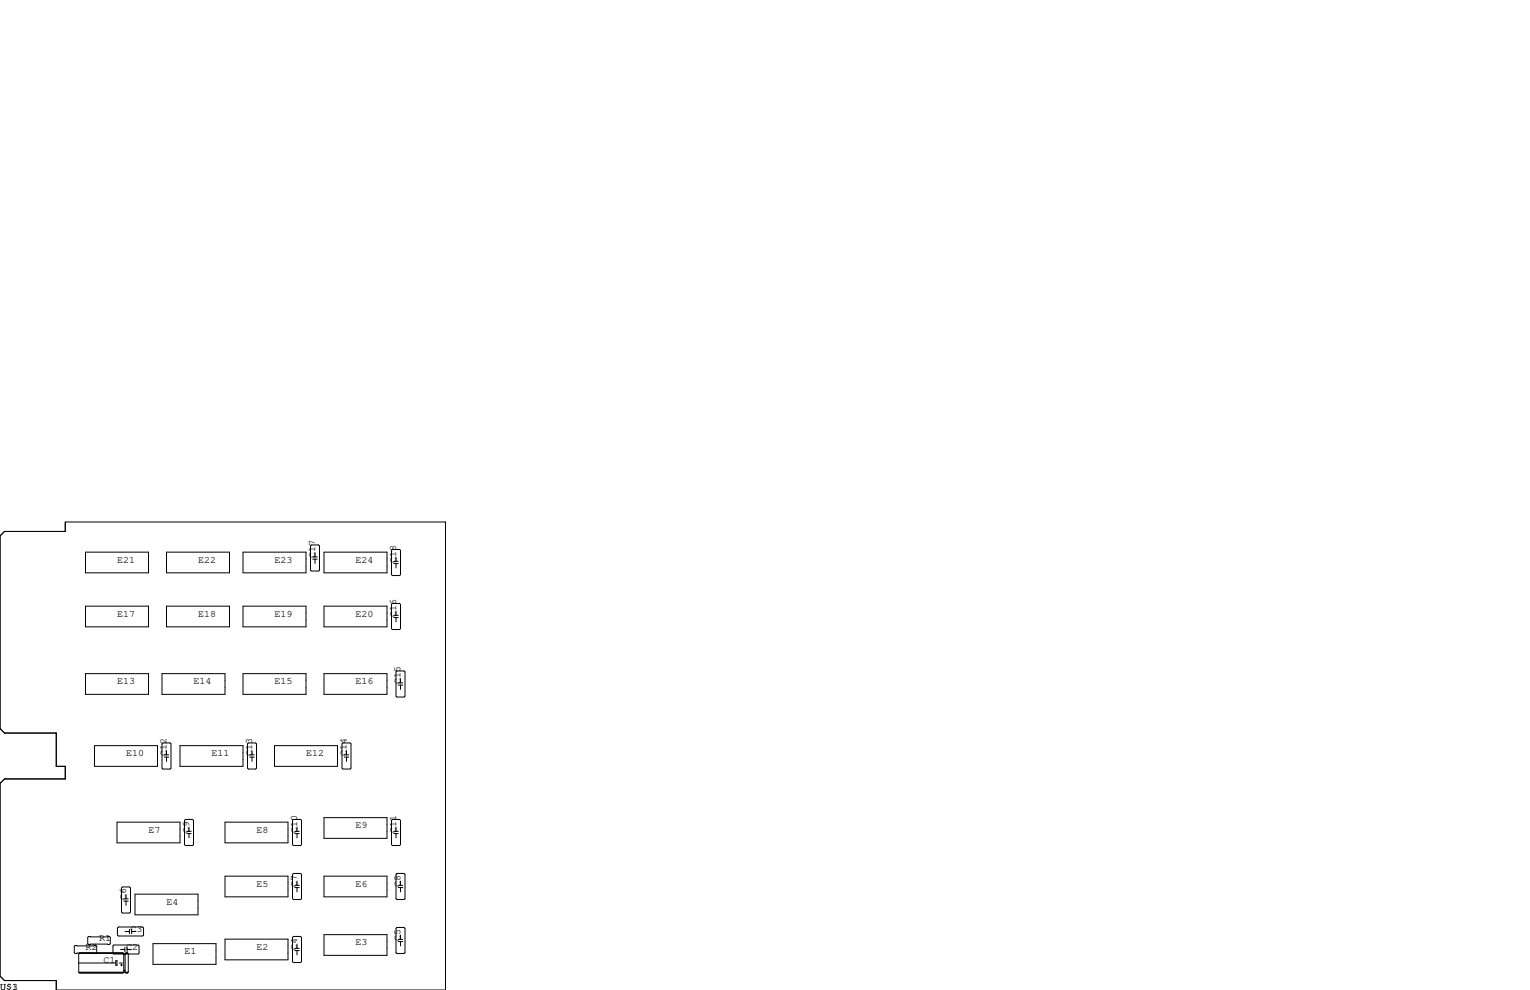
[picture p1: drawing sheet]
<svg xmlns="http://www.w3.org/2000/svg" width="432mm" height="279mm" viewBox="0 0 432 279" stroke-linecap="round" stroke-linejoin="round" font-family="sans-serif">
<g fill="none" stroke="#000" stroke-width=".28">
<path d="M0 151.3l1.3-1.3h17.1v-2.7h107.3v132.1h-109.8v-2.7h-14.6l-1.3-1.2v-54.4l1.3-1.3h17.1v-3.5h-2.5v-9.4h-14.6l-1.3-1.3zM24.1 155.8h17.8v5.9h-17.8zM47 155.8h17.8v5.9h-17.8zM68.6 155.8h17.8v5.9h-17.8zM87.9 153.8h2l.3 .3v6.8l-.3 .3h-2l-.3-.3v-6.8zM88.3 157.2h1.2M88.3 157.8h1.2M88.9 156v1.2M88.9 157.8v1.2M91.4 155.8h17.8v5.9h-17.8zM110.5 155.3l.2-.2h2.1l.2 .2v6.9l-.2 .2h-2.1l-.2-.2zM111.1 159.1h1.3"/>
<path d="M111.1 158.4h1.3M111.8 157.2v1.2M111.8 159.1v1.2M24.1 171.1h17.8v5.8h-17.8zM47 171.1h17.8v5.8h-17.8zM68.6 171.1h17.8v5.8h-17.8zM91.4 171.1h17.8v5.8h-17.8zM110.5 170.6l.2-.3h2.1l.2 .3v6.8l-.2 .3h-2.1l-.2-.3zM111.1 174.3h1.3M111.1 173.7h1.3M111.8 172.5v1.2M111.8 174.3v1.2"/>
<path d="M24.1 190.1h17.8v5.9h-17.8zM45.7 190.1h17.8v5.9h-17.8zM68.6 190.1h17.8v5.9h-17.8zM91.4 190.1h17.8v5.9h-17.8zM111.8 189.6l.2-.2h2l.3 .2v6.9l-.3 .2h-2l-.2-.2zM112.4 193.3h1.3M112.4 192.7h1.3M113 191.5v1.2M113 193.3v1.3M26.7 210.4h17.8v5.9h-17.8zM46 209.7h2l.3 .2v6.9l-.3 .2h-2l-.3-.2v-6.9zM46.4 213.7h1.2"/>
<path d="M46.4 213h1.2M47 211.8v1.2M47 213.7v1.2M50.8 210.4h17.8v5.9h-17.8zM70.1 209.7h2l.3 .2v6.9l-.3 .2h-2l-.2-.2v-6.9zM70.5 213.7h1.3M70.5 213h1.3M71.1 211.8v1.2M71.1 213.7v1.2M77.5 210.4h17.8v5.9h-17.8zM96.8 209.7h2l.3 .2v6.9l-.3 .2h-2l-.3-.2v-6.9zM97.2 213.7h1.2"/>
<path d="M97.2 213h1.2M97.8 211.8v1.2M97.8 213.7v1.2M33 232h17.8v5.9h-17.8zM52.3 231.3h2.1l.2 .2v6.9l-.2 .2h-2.1l-.2-.2v-6.9zM52.7 235.3h1.3M52.7 234.6h1.3M53.3 233.4v1.2M53.3 235.3v1.2M63.5 232h17.8v5.9h-17.8zM82.8 231.3h2l.3 .2v6.9l-.3 .2h-2l-.2-.2v-6.9zM83.2 235.3h1.3"/>
<path d="M83.2 234.6h1.3M83.8 233.4v1.2M83.8 235.3v1.2M91.4 230.8h17.8v5.8h-17.8zM110.7 231.3h2.1l.2 .2v6.9l-.2 .2h-2.1l-.2-.2v-6.9zM111.1 235.3h1.3M111.1 234.6h1.3M111.8 233.4v1.2M111.8 235.3v1.2M34.5 250.3h2.1l.2 .3v6.8l-.2 .3h-2.1l-.2-.3v-6.8zM34.9 254.3h1.3M34.9 253.7h1.3"/>
<path d="M35.6 252.5v1.2M35.6 254.3v1.2M38.1 252.3h17.8v5.9h-17.8zM63.5 247.3h17.8v5.8h-17.8zM82.6 246.8l.2-.3h2l.3 .3v6.8l-.3 .3h-2l-.2-.3zM83.2 250.5h1.3M83.2 249.9h1.3M83.8 248.7v1.2M83.8 250.5v1.2M91.4 247.3h17.8v5.8h-17.8zM111.8 246.8l.2-.3h2l.3 .3v6.8l-.3 .3h-2l-.2-.3zM112.4 250.5h1.3"/>
<path d="M112.4 249.9h1.3M113 248.7v1.2M113 250.5v1.2M22.2 274.4h14M22.2 271.8h10.3M22.4 269h12.4M22.5 274.5h12.2M25 264.3h5.9l.2 .2v1.8l-.2 .3h-5.9l-.2-.3v-1.8zM31.9 267l.2-.3h6.9l.2 .3v2l-.2 .2h-6.9l-.2-.2zM32.7 271.1h.3v1.3h-.3zM33.1 261.9l.3-.3h6.9l.2 .3v2l-.2 .3h-6.9l-.3-.3zM33.7 271.8h.8"/>
<path d="M34 268h1.2M34 272.4h.5M34.3 272.1v.5M34.7 268.9l-13.5 .2-.2-.2v-1.8l.2-.3h5.9l.2 .3v1.8l-.2 .2-.6-.1M34.7 268.9h-12.2l-.3 .3v5.2M34.7 268.9l.1 .1M34.8 269l.1 .2M34.9 269.2v5.2l-.2 .2h-12.2l-.3-.2M34.9 273.8h.4M34.9 269.2h.4M34.9 269.3h.4M35.1 274.3h.1"/>
<path d="M35.2 267.3v1.3M35.3 262.9h1.2M35.3 269.2v5.2l.3 .2h.3l.3-.2M35.4 269h.7M35.6 274.5h.3M35.9 267.3v1.3M35.9 268h1.2M35.9 268.9l-.3 .1M35.9 268.9l.3 .3v5.2M35.9 268.9h-.3l-.3 .3M36.5 262.3v1.2M37.2 262.9h1.2"/>
<path d="M37.2 262.3v1.2M43.2 266.3h17.8v5.9h-17.8zM63.5 265h17.8v5.9h-17.8zM82.6 264.5l.2-.2h2l.3 .2v6.9l-.3 .3h-2l-.2-.3zM83.2 268.3h1.3M83.2 267.6h1.3M83.8 266.4v1.2M83.8 268.3v1.2M91.4 263.8h17.8v5.8h-17.8zM111.8 262l.2-.3h2l.3 .3v6.9l-.3 .2h-2l-.2-.2zM112.4 265.7h1.3M112.4 265.1h1.3"/>
<path d="M113 263.9v1.2M113 265.7v1.3"/>
</g>
<g font-size="2.8">
<text x="33" y="158.8">E21</text>
<text x="55.9" y="158.8">E22</text>
<text x="77.5" y="158.8">E23</text>
<text x="88.9" y="157.5" transform="rotate(-90 88.9 157.5)">C17</text>
<text x="100.3" y="158.8">E24</text>
<text x="111.8" y="158.8" transform="rotate(-90 111.8 158.8)">C18</text>
<text x="33" y="174">E17</text>
<text x="55.9" y="174">E18</text>
<text x="77.5" y="174">E19</text>
<text x="100.3" y="174">E20</text>
<text x="111.8" y="174" transform="rotate(-90 111.8 174)">C16</text>
<text x="33" y="193">E13</text>
<text x="54.6" y="193">E14</text>
<text x="77.5" y="193">E15</text>
<text x="100.3" y="193">E16</text>
<text x="113" y="193" transform="rotate(-90 113 193)">C15</text>
<text x="35.6" y="213.4">E10</text>
<text x="47" y="213.4" transform="rotate(-90 47 213.4)">C12</text>
<text x="59.7" y="213.4">E11</text>
<text x="71.1" y="213.4" transform="rotate(-90 71.1 213.4)">C13</text>
<text x="86.4" y="213.4">E12</text>
<text x="97.8" y="213.4" transform="rotate(-90 97.8 213.4)">C14</text>
<text x="100.3" y="233.7">E9</text>
<text x="41.9" y="234.9">E7</text>
<text x="53.3" y="234.9" transform="rotate(-90 53.3 234.9)">C9</text>
<text x="72.4" y="234.9">E8</text>
<text x="83.8" y="234.9" transform="rotate(-90 83.8 234.9)">C10</text>
<text x="111.8" y="234.9" transform="rotate(-90 111.8 234.9)">C11</text>
<text x="72.4" y="250.2">E5</text>
<text x="83.8" y="250.2" transform="rotate(-90 83.8 250.2)">C7</text>
<text x="100.3" y="250.2">E6</text>
<text x="113" y="250.2" transform="rotate(-90 113 250.2)">C8</text>
<text x="35.6" y="254" transform="rotate(-90 35.6 254)">C6</text>
<text x="47" y="255.3">E4</text>
<text x="36.8" y="262.9">C3</text>
<text x="24.1" y="268">R2</text>
<text x="27.9" y="265.4">R1</text>
<text x="35.6" y="268">C2</text>
<text x="52.1" y="269.2">E1</text>
<text x="72.4" y="268">E2</text>
<text x="83.8" y="268" transform="rotate(-90 83.8 268)">C4</text>
<text x="100.3" y="266.7">E3</text>
<text x="113" y="265.4" transform="rotate(-90 113 265.4)">C5</text>
<text x="29.2" y="271.8">C1</text>
<text x="0" y="279.4">U$1</text>
<text x="0" y="279.4">U$3</text>
</g>
</svg>
